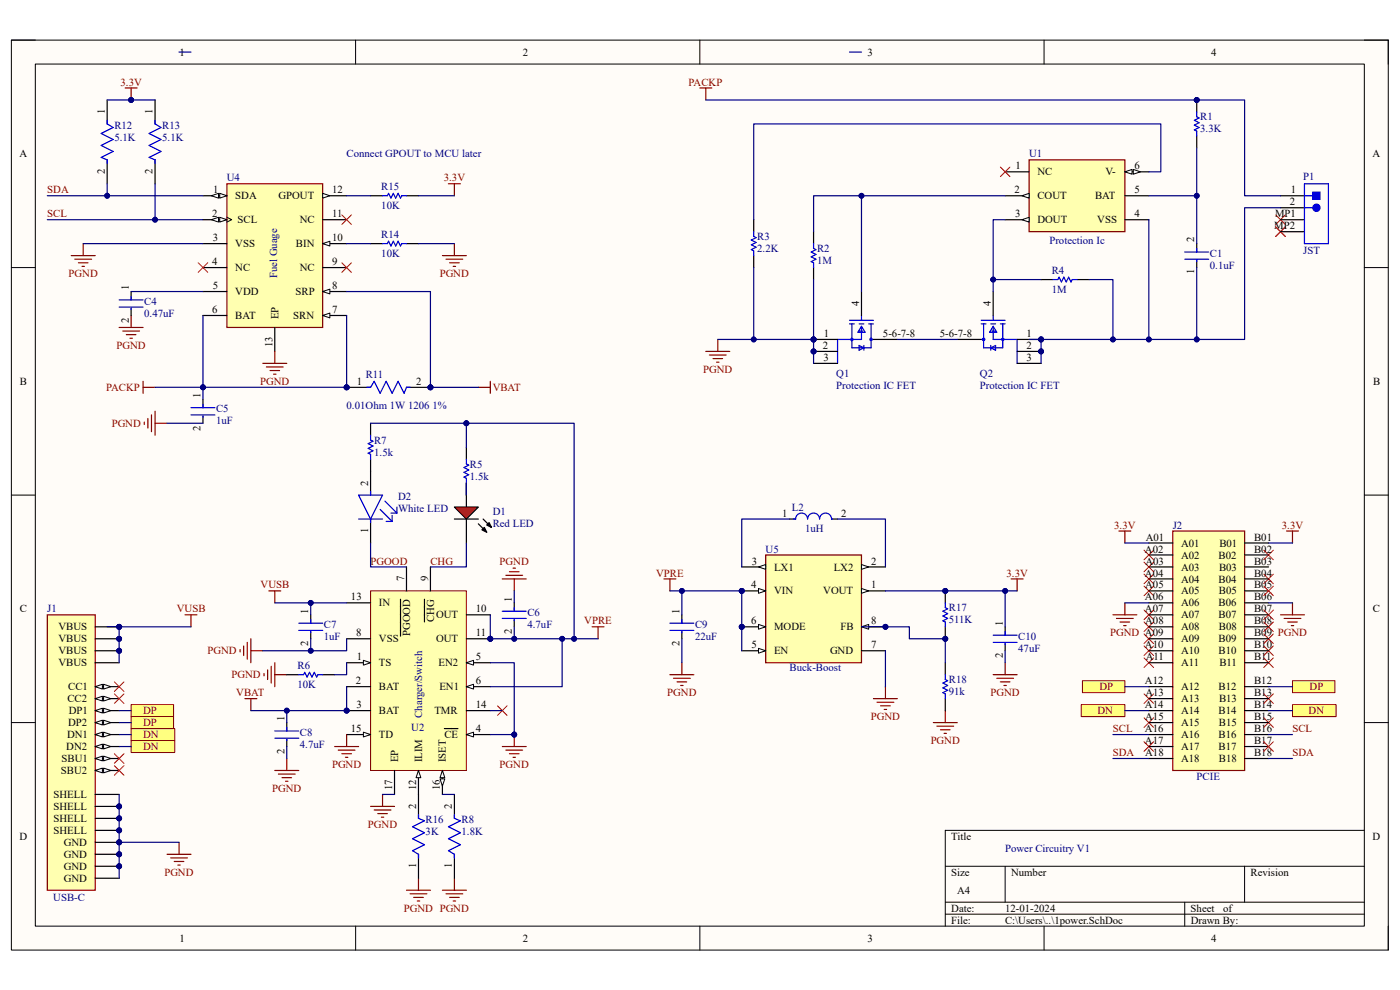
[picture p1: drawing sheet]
# Altium project dingboard_altium.PrjPcb
2 sheets, 36 parts. Net scope: flat (ports and power ports of the same name join across sheets).
Board file: PCB1.PcbDoc
Sheets:
  1power.SchDoc
  2mcu.SchDoc

## Sheet 1power.SchDoc
size A4; SheetNumber: 1; SheetTotal: 2

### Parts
C1  0.1uF  [FP-GRM15-MFG]
C4  0.47uF  [FP-C0603C-CF-MFG]
C5  1uF  [FP-C0402C105K8PACTU-MFG]
C6  4.7uF  [FP-ZRB15X-0_15-MFG]
C7  1uF  [FP-C0402C105K8PACTU-MFG]
C8  4.7uF  [FP-ZRB15X-0_15-MFG]
C9  22uF  [FP-GRM187-0_2-IPC_C]
C10  47uF  [FP-GRM219-0_2-0_1-IPC_A]
D1  Red LED  [VISH-TLMS1000_V]
D2  White LED  [FP-6_541-5091_01-4-MFG]
J1  USB-C  [GCT_USB4085-GF-A_REVB]
J2  PCIE  [SAMTEC_PCIE-036-02-X-D-EMS3]
L2  1uH  [FP-DFE252012C-IPC_B]
P1  JST  [JST- S2B-PH-SM4-TB(LF)(SN)-2_V]
Q1  Protection IC FET  [FP-DQG0008A-MFG]
Q2  Protection IC FET  [FP-DQG0008A-MFG]
R1  3.3K  [RESC1005X40X25LL05T10]
R2  1M  [RESC1005X40X25NL05T10]
R3  2.2K  [RESC1005X40X25NL05T10]
R4  1M  [RESC1005X40X25NL05T10]
R5  1.5k  [RESC1005X40X25ML05T10]
R6  10K  [RESC1005X40X25LL05T10]
R7  1.5k  [RESC1005X40X25ML05T10]
R8  1.8K  [FP-CRCW0603-e3-IPC_A]
R11  0.01Ohm 1W 1206 1%  [FP-WSLP1206-FP_1_65x1_93x-MFG]
R12  5.1K  [FP-CRCW0402-e3-IPC_A]
R13  5.1K  [FP-CRCW0402-e3-IPC_A]
R14  10K  [RESC1005X40X25LL05T10]
R15  10K  [RESC1005X40X25LL05T10]
R16  3K  [FP-CRCW0603-e3-MFG]
R17  511K  [RESC1005X40X25ML05T05]
R18  91k  [RESC1005X40X25NL05T10]
U1  Protection Ic  [FP-DSE0006A-IPC_A]
U2  Charger/Switch  [RGT0016C_V]
U4  Fuel Guage  [FP-DRZ0012A-MFG]
U5  Buck-Boost  [SOT50P160X60-8N]

### Ports
DN (see 1power[1D], 1power[4C]), DP (see 1power[1C], 1power[1D], 1power[4C]), DP (see 1power[1C], 1power[4C]), DP (see 1power[1D], 1power[4C])

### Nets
3.3V: C10.1 J2.A01 J2.B01 R12.1 R13.1 R15.2 R17.2 U5.1(VOUT)
PACKP: C5.1 P1.1 R1.1 R11.1 U4.6(BAT) U4.7(SRN)
PGND: C4.2 C5.2 C6.1 C7.2 C8.2 C9.2 C10.2 J1.A1(GND) J1.A12(GND) J1.B1(GND) J1.B12(GND) J1.S1(SHELL) J1.S2(SHELL) J1.S3(SHELL) J1.S4(SHELL) J2.A06 J2.B06 Q1.1(S) Q1.2(S) Q1.3(S) R2.1 R3.1 R6.1 R8.1 R14.2 R16.1 R18.1 U2.4(~{CE}) U2.5(EN2) U2.8(VSS) U2.15(TD) U2.17(EP) U4.3(VSS) U4.13(EP) U5.7(GND)
VBAT: C8.1 R11.2 U2.2(BAT) U2.3(BAT) U4.8(SRP)
VPRE: C6.2 C9.1 R5.2 R7.2 U2.6(EN1) U2.10(OUT) U2.11(OUT) U5.4(VIN) U5.5(EN) U5.6(MODE)
VUSB: C7.1 J1.A4(VBUS) J1.A9(VBUS) J1.B4(VBUS) J1.B9(VBUS) U2.13(IN)
CHG: D1.1(A) U2.9(~{CHG})
DN: J1.A7(DN1) J1.B7(DN2) J2.A14 J2.B14 ; port DN
DP: J1.A6(DP1) J1.B6(DP2) J2.A12 J2.B12 ; port DP
PGOOD: D2.2(A) U2.7(~{PGOOD})
SCL: J2.A16 J2.B16 R13.2 U4.2(SCL)
SDA: J2.A18 J2.B18 R12.2 U4.1(SDA)
NetC1_1: C1.1 P1.2 Q2.1(S) Q2.2(S) Q2.3(S) R4.2 U1.4(VSS)
NetC1_2: C1.2 R1.2 U1.5(BAT)
NetC4_1: C4.1 U4.5(VDD)
NetD1_2: D1.2(K) R5.1
NetD2_1: D2.1(C) R7.1
NetL2_1: L2.1 U5.3(LX1)
NetL2_2: L2.2 U5.2(LX2)
NetQ1_4: Q1.4(G) R2.2 U1.2(COUT)
NetQ1_5-6-7-8: Q1.5-6-7-8(D) Q2.5-6-7-8(D)
NetQ2_4: Q2.4(G) R4.1 U1.3(DOUT)
NetR3_2: R3.2 U1.6(V-)
NetR6_2: R6.2 U2.1(TS)
NetR8_2: R8.2 U2.16(ISET)
NetR14_1: R14.1 U4.10(BIN)
NetR15_1: R15.1 U4.12(GPOUT)
NetR16_2: R16.2 U2.12(ILIM)
NetR17_1: R17.1 R18.2 U5.8(FB)

Not connected (* = marked no-connect by the designer): J1 A5(CC1)* A8(SBU1)* B5(CC2)* B8(SBU2)*; J2 A02* A03* A04* A05* A07* A08* A09* A10* A11* A13* A15* A17* B02* B03 B04* B05* B07* B08* B09* B10* B11* B13* B15* B17*; P1 MP1* MP2*; U1 1(NC)*; U2 14(TMR)*; U4 4(NC)* 9(NC)* 11(NC)*

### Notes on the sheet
- Connect GPOUT to MCU later
- Power Circuitry V1

## Sheet 2mcu.SchDoc
size A4; SheetNumber: 2; SheetTotal: 2
